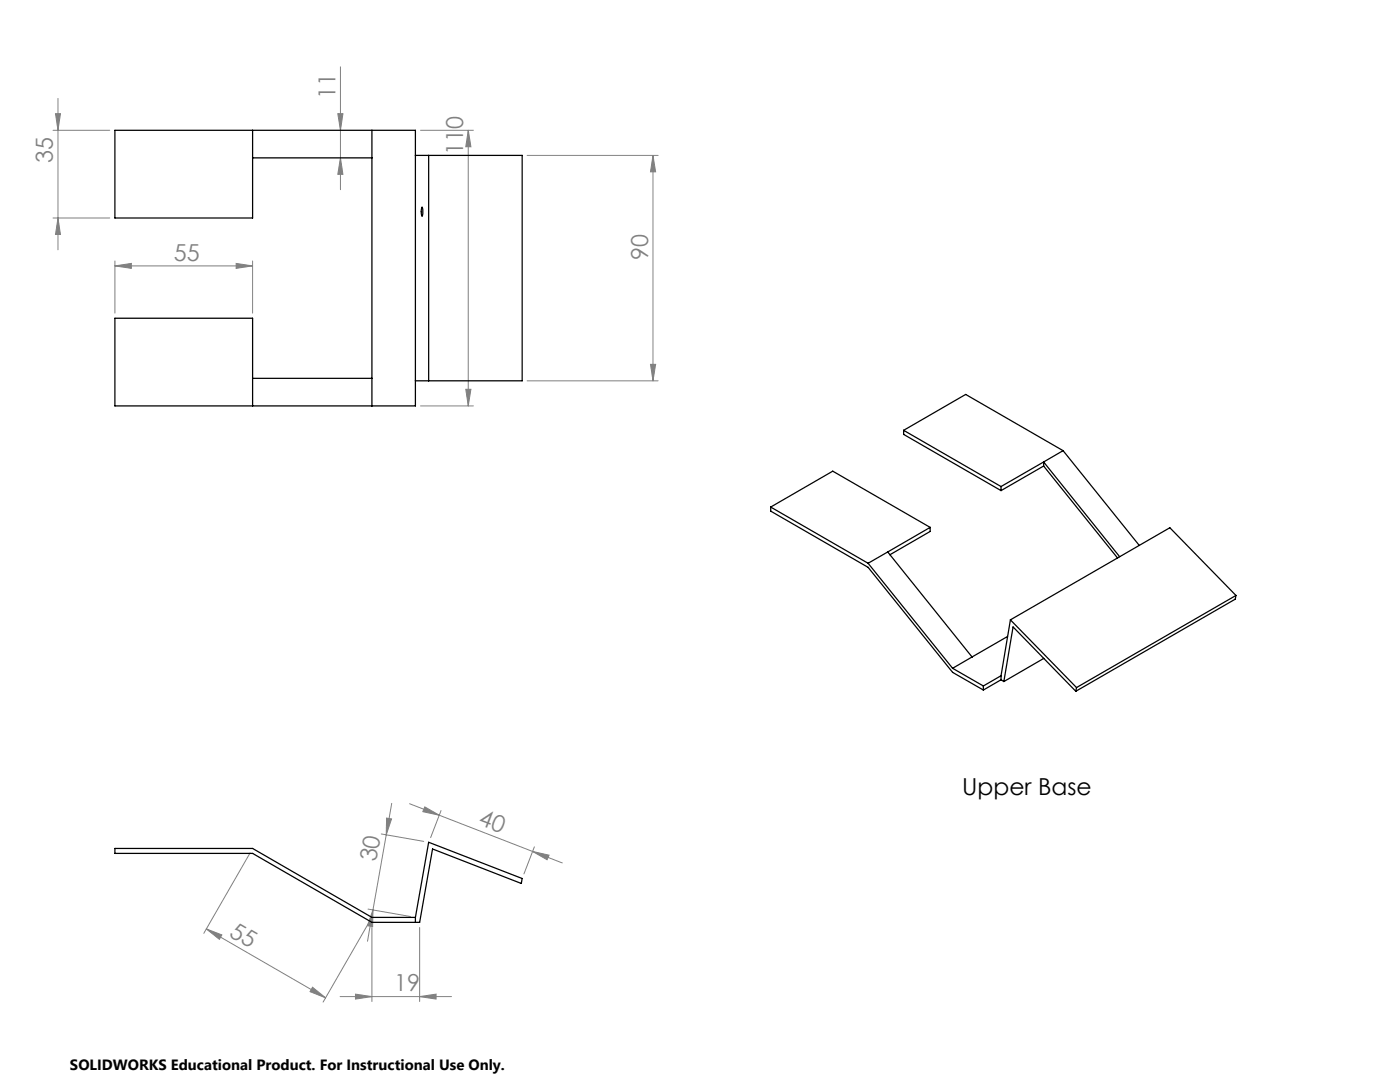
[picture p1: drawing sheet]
<svg xmlns="http://www.w3.org/2000/svg" width="279mm" height="216mm" viewBox="0 0 279 216" stroke-linecap="round" stroke-linejoin="round" font-family="sans-serif">
<g fill="none" stroke="#808080" stroke-width=".2">
<path d="M11.6 19.6v30.2M67.9 13.3v24.6M10.6 26h11.3M11.1 22.7h1l-.5 3.3zM67.4 22.7h1l-.5 3.3zM67.9 31.5l.5 3.3h-1zM83.9 26h10.6M93.5 26l.5 3.3h-1zM93.5 26v55M105.2 31h26.1M130.3 31v45M130.3 31l.5 3.3h-1z"/>
<path d="M10.6 43.5h11.3M11.6 43.5l.5 3.3h-1zM22.9 53.1l3.3-.5v1zM22.9 52.1v10.4M22.9 53.1h27.5M47.1 52.6l3.3 .5-3.3 .5zM50.4 52.1v10.4M93 77.7h1l-.5 3.3zM105.2 76h26.1M129.8 72.7h1l-.5 3.3zM83.9 81h10.6M49.9 170.2l-9.2 16"/>
<path d="M76.1 166.4l8.5 1.5M77.2 163.2l.9 .2-1 3.2zM78.2 160.3l-4.9 27.5M81.7 160.4l6 2.3M84.8 161l2.9 1.7-3.3-.7zM87.7 162.7l18.6 7.2M88 161.7l-2.1 5.4M106.3 169.9l3.3 .7-.4 1zM106.3 169.9l5.9 2.3M106.6 169l-2 5.4M41.2 185.3l3.1 1.2-.5 .9zM41.2 185.3l23.8 13.8"/>
<path d="M62.4 197l2.6 2.1-3.1-1.2zM67.9 198.9h22.2M70.9 198.4l3.3 .5-3.3 .5zM73.4 181.4l8.5 1.5M73.7 183.9l-9.2 16.1M74.2 185.1v14.7M74.4 181.5v3.4l-1.1-.2zM83.7 198.9l3.3-.5v1zM83.7 185.1v14.7"/>
</g>
<g fill="#808080">
<path d="M22.9 53.1l3.3-.5v1zM47.1 52.6l3.3 .5-3.3 .5z"/>
<path d="M70.9 198.4l3.3 .5-3.3 .5zM83.7 198.9l3.3-.5v1z"/>
<path d="M74.4 181.5v3.4l-1.1-.2zM77.2 163.2l.9 .2-1 3.2z"/>
<path d="M93 77.7h1l-.5 3.3zM93.5 26l.5 3.3h-1z"/>
<path d="M11.1 22.7h1l-.5 3.3zM11.6 43.5l.5 3.3h-1zM130.3 31l.5 3.3h-1zM129.8 72.7h1l-.5 3.3z"/>
<path d="M67.4 22.7h1l-.5 3.3zM67.9 31.5l.5 3.3h-1z"/>
<path d="M41.2 185.3l3.1 1.2-.5 .9zM62.4 197l2.6 2.1-3.1-1.2z"/>
<path d="M84.8 161l2.9 1.7-3.3-.7zM106.3 169.9l3.3 .7-.4 1z"/>
</g>
<g fill="none" stroke="#000" stroke-width=".25">
<path d="M50.4 26v17.5h-27.5v-17.5h60v55h-60v-17.5h27.5v17.5M50.4 31.5h23.8M74.2 26v55M82.9 31h21.3v45h-21.3M85.5 31v45M84.2 41.3l.2 .6-.2 1.3-.1-.7zM50.4 75.5h23.8M180.3 85.9v.8l19.5 11.2M180.3 85.9l19.5 11.2M180.3 85.9l12.4-7.2 19.5 11.2M199.8 97.1v.8M208.3 92.2l15.1 18.9"/>
<path d="M208.3 93l14.7 18.3M208.3 92.2v.8M208.3 93l-8.5 4.9M208.3 92.2l-8.5 4.9M212.2 89.9l-3.9 2.3M212.2 89.9l15.2 18.9M153.8 101.2v.8l19.4 11.2 16.9 21 6.2 3.5M153.8 101.2l19.4 11.2M153.8 101.2l12.4-7.2 19.4 11.2M173.2 112.4l16.9 21M177.2 110.1l-4 2.3M177.2 110.1l16.8 21"/>
<path d="M185.6 105.2l-8.4 4.9M185.6 105.2v.8l-8 4.7M246.7 118.8l-13.2-13.5-31.9 18.4M246.7 118.8l-31.9 18.4M246.7 118.8l-.2 .8-31.8 18.3M190.1 133.4l6.2 3.5M194 131.1l-3.9 2.3M196.3 136.9v.8M199.8 135.6l.5 .4M199.8 134.8v.8M199.8 134.8l-3.5 2.1M199.8 135.6l-3.5 2.1"/>
<path d="M200.3 136l1.9-10.9 12.5 12.8M201.1 127l-7.1 4.1M201.6 123.7l13.2 13.5M201.6 123.7l-1.8 11.1M208.3 131.4l-8 4.6M214.8 137.2l-.1 .7M22.9 169.3h27.5l23.8 13.8h8.7l2.6-15 18.7 7.2-.2 1-17.7-6.9-2.6 14.6h-9.5l-23.8-13.7h-27.5zM82.9 183.1v.9"/>
</g>
<g font-size="4.7" fill="#808080">
<text x="66.9" y="19.8" transform="rotate(-90 66.9 19.8)">11</text>
<text x="10.6" y="32.5" transform="rotate(-90 10.6 32.5)">35</text>
<text x="92.5" y="30.9" transform="rotate(-90 92.5 30.9)">110</text>
<text x="34.7" y="52">55</text>
<text x="129.3" y="51.8" transform="rotate(-90 129.3 51.8)">90</text>
<text x="95.3" y="164.5" transform="rotate(21 95.3 164.5)">40</text>
<text x="75.1" y="172.1" transform="rotate(-80 75.1 172.1)">30</text>
<text x="45.5" y="186.7" transform="rotate(30 45.5 186.7)">55</text>
<text x="78.7" y="197.8">19</text>
</g>
<text font-size="4.7" x="192" y="158.6">Upper Base</text>
<text font-size="3" x="14" y="213.5">SOLIDWORKS Educational Product. For Instructional Use Only.</text>
</svg>
